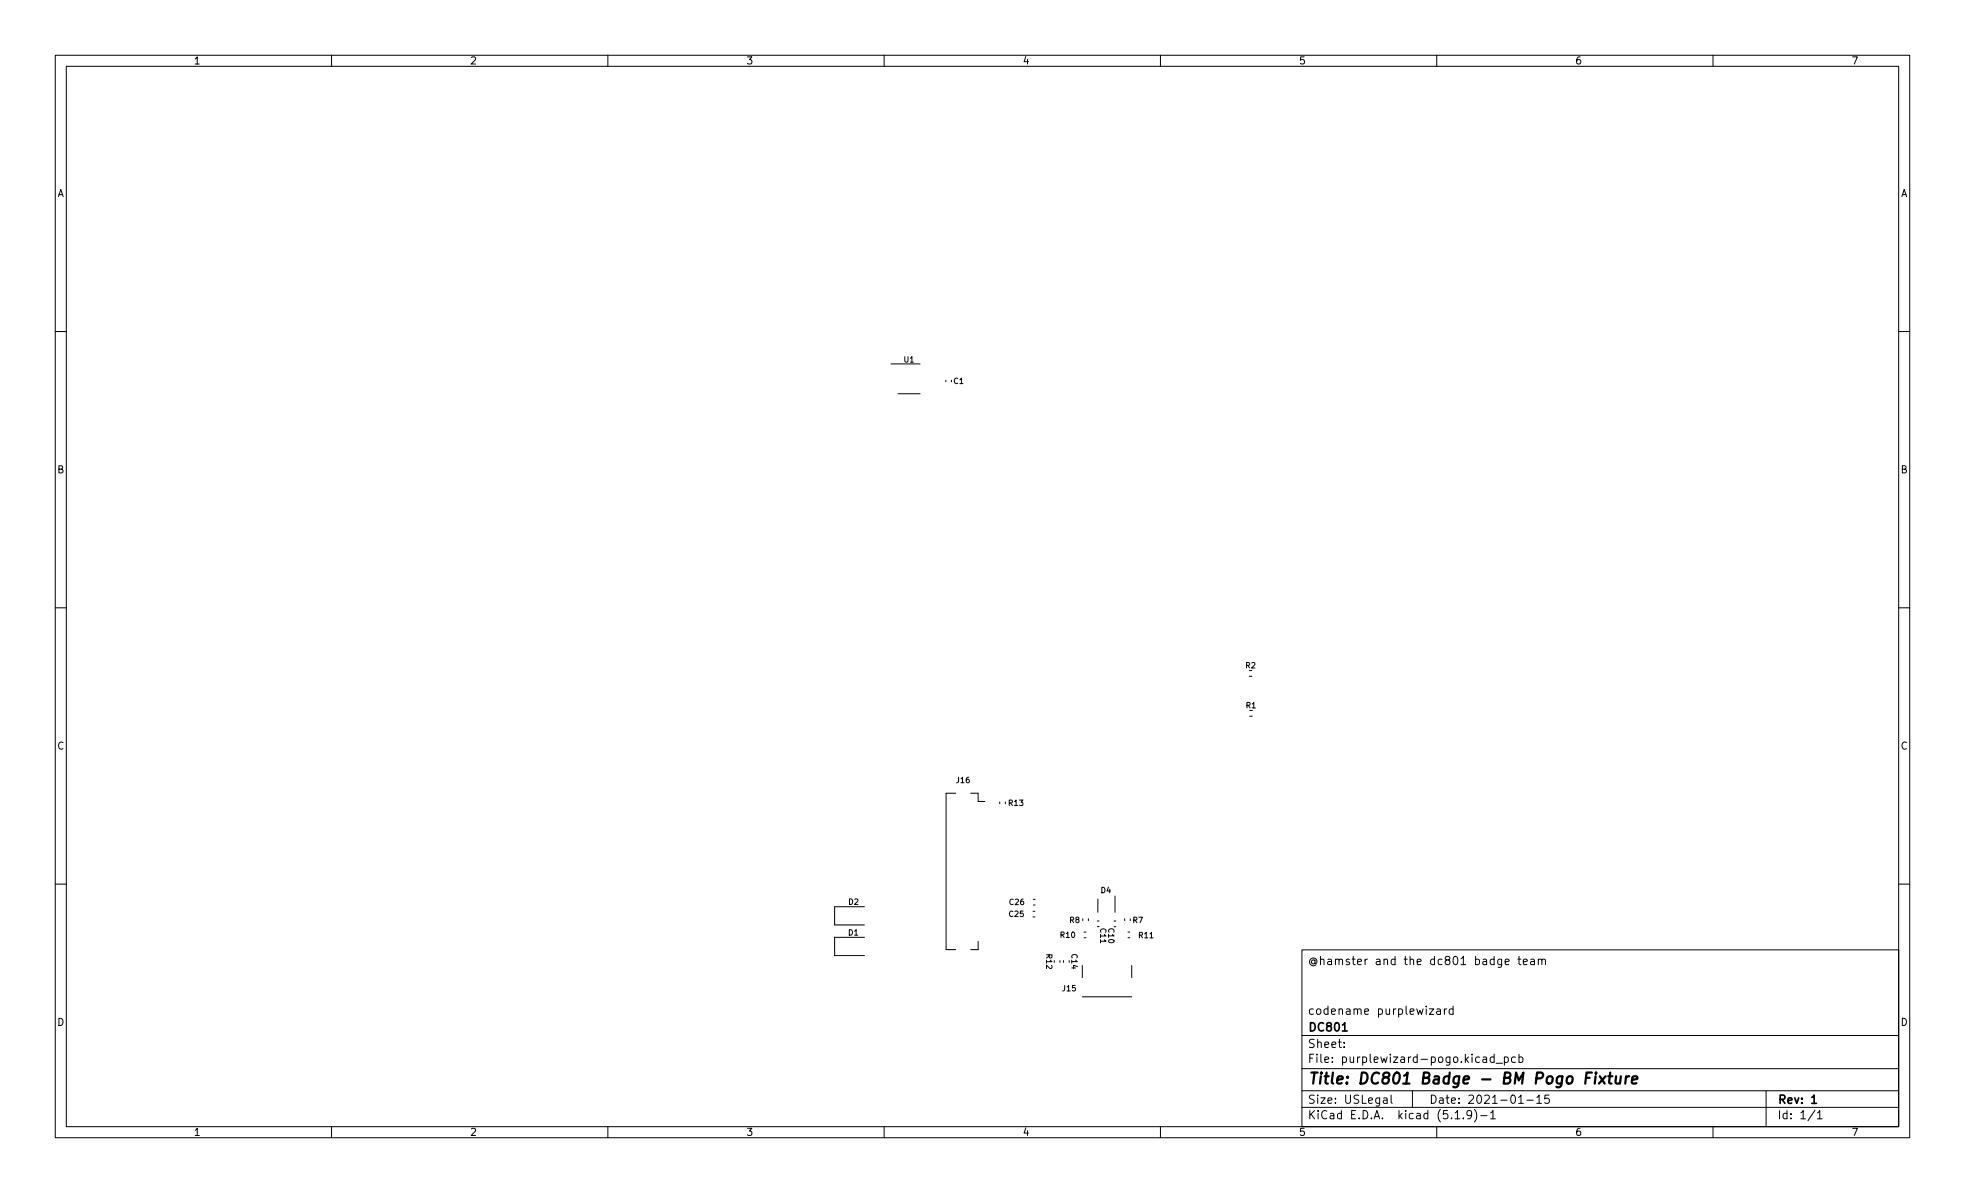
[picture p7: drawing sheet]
<svg xmlns="http://www.w3.org/2000/svg" width="356mm" height="216mm" viewBox="0 0 356 216" stroke-linecap="round" stroke-linejoin="round" font-family="sans-serif">
<g fill="none" stroke="#000" stroke-width=".18">
<path d="M10 10h335.6v195.9h-335.6zM12 12h331.6v191.9h-331.6zM60 10v2M110 10v2M160 10v2M210 10v2M260 10v2M310 10v2M10 60h2M343.6 60h2M161.2 65.9h5.3M162.5 71.3h4"/>
<path d="M171.2 68.8v.3M10 110h2M343.6 110h2M226.1 122.4h.5M226.2 129.6h.4M10 160h2M173 143.6h-1.8v28.3h1.8M175.7 143.6h1.3v1.4h1.2M180.9 145.1v.4M181.9 145.1v.4M343.6 160h2M156.4 164.1h-5.4v3.3h5.4"/>
<path d="M156.4 169.6h-5.4v3.3h5.4M177 170.4v1.5h-1.3M186.9 164.9h.4M186.9 165.9h.4M187 162.8h.3M187 163.8h.3M191.8 173.8v.4M192.5 173.8v.4M195.9 174.7v2.2M195.9 166.3v.3M196.2 169.7h.3M196.2 168.7h.3"/>
<path d="M197 166.3v.3M198.6 166.7h.3M198.6 167.7h.3M198.7 162.7v2.4M201.6 166.7h.3M201.8 162.2v2.9M203.5 166.3v.3M204.1 169.7h.4M204.1 168.7h.4M204.5 166.3v.3M204.8 174.7v2.2M235.6 171.9h108v32h-108z"/>
<path d="M272.4 174.1l.7-.2-.1-.3h-.4l-.2 .2 .1 .7h.5M274.7 173.6h.5M274.9 173.1v1.3l.3 .2M275.7 174.1l.7-.2-.1-.3h-.4l-.2 .2v.7h.6M277 173.6h.6l.1 1M277.7 173.9l-.5 .1a.29 .29 0 0 0-.2 .3 .29 .29 0 0 0 .2 .3l.5-.1M278.4 173.7l.2-.1h.4v1M278.4 173.6v1M279 173.8l.2-.2h.4l.1 1M195.9 180.4h8.9M235.6 197.4h108M235.6 193.4h108"/>
<path d="M235.6 187.4h108M243.2 189.4v.2M243.2 188.7v.1M250.4 198.7h.6v1M251 199l-.5 .1a.29 .29 0 0 0-.2 .3 .29 .29 0 0 0 .2 .3l.5-.1M251.7 198.2v1.3l.3 .2M255.6 197.4v3M258.7 182.6h.8l-.8 1h.8M260 182.6h.6l.1 1M260.7 182.9l-.5 .1a.29 .29 0 0 0-.2 .3 .29 .29 0 0 0 .2 .3l.5-.1M261.4 182.6v1M261.8 182.6h-.3l-.1 .3"/>
<path d="M263 182.6h-.5l-.3 .3v.4l.2 .2h.6M263 182.1v1.5M268.4 191.4h.6v.9M269 191.6l-.5 .1a.29 .29 0 0 0-.2 .3 .29 .29 0 0 0 .2 .3l.5-.1M270.4 191.4l-.4-.1-.3 .3v.4l.1 .2h.6M270.4 190.8v1.5M270.7 192.4h1.2M272.2 191.4l.5-.1 .3 .3v.4l-.2 .2h-.6M272.2 191.3v1.5M274.2 191.4l-.4-.1-.3 .3v.4l.2 .2h.5M274.8 199.7h.9M274.9 191.4l.4-.1 .3 .3v.4l-.1 .2h-.6"/>
<path d="M274.9 190.8v1.5M276.3 199.1h1.2M278.1 198.6l.4-.4v1.5M278.1 199.7h.9M280.3 198.2h-.7l-.1 .7 .2-.2 .5 .1 .2 .2-.1 .5-.2 .2-.6-.2M319.6 197.4v6.5M60 203.9v2M110 203.9v2M160 203.9v2M210 203.9v2M235.6 200.4h108M260 203.9v2"/>
<path d="M263.3 201.4l.4-.4v1.5M263.3 202.5h.9M264.8 202.3v.2M266.3 201.6l-.3 .3-.4-.1-.1-.2 .1-.6h.4l.2 .1a.99 .99 0 0 1-.3 1.4h-.3M266.8 200.8a1.72 1.72 0 0 1 0 2.2M268 201.9h1.1M269.7 201.4l.5-.4v1.5M269.7 202.5h.9M310 203.9v2M328.5 200.9l-1.3 1.9M328.9 201.4l.4-.4v1.5M328.9 202.5h.8"/>
</g>
<path d="M242.9 186.6h.9M327.9 198.6l.4-.4v1.5M327.9 199.7h.8" fill="none" stroke="#000" stroke-width=".3"/>
<g fill="none" stroke="#000" stroke-width=".4">
<path d="M287 195.1h.7M288.1 194.1h-1l-.2 2M288.8 194.8l-.2 1.3M288.8 194.1l-.1 .1 .1 .1 .1-.1-.1-.1v.2M289.5 194.8l.9 1.3M290.6 194.8l-1.3 1.3M291 194.8h.8M291.4 194.1l-.2 1.7 .1 .2 .3 .1M292.5 194.8l-.1 1.2a.57 .57 0 0 0 .8-.1M293.3 194.8l-.1 1.3M294.3 194.8l-.2 1.3M294.8 194.8l-.3 .1-.3 .3"/>
<path d="M295.3 195.4l1-.2v-.3l-.2-.1-.6 .1-.2 .9 .2 .3 .6-.1"/>
</g>
<text font-size="2.8" x="236.6" y="196.2">Title: DC801 Badge - BM Pogo Fixture</text>
<g font-size="2.1">
<text x="236.6" y="174.6">@hamster and the dc801 badge team</text>
<text x="236.6" y="183.6">codename purplewizard</text>
<text x="236.6" y="189.7">Sheet:</text>
<text x="236.6" y="186.7">DC801</text>
<text x="236.6" y="192.4">File: purplewizard-pogo.kicad_pcb</text>
<text x="236.6" y="202.5">KiCad E.D.A. kicad (5.1.9)-1</text>
<text x="236.6" y="199.7">Size: USLegal</text>
<text x="258.6" y="199.7">Date: 2021-01-15</text>
<text x="321.6" y="199.7">Rev: 1</text>
<text x="321.6" y="202.5">Id: 1/1</text>
</g>
<g font-size="1.8">
<text x="35" y="11.6">1</text>
<text x="85" y="11.6">2</text>
<text x="135" y="11.6">3</text>
<text x="185" y="11.6">4</text>
<text x="235" y="11.6">5</text>
<text x="285" y="11.6">6</text>
<text x="335" y="11.6">7</text>
<text x="10.3" y="35.6">A</text>
<text x="343.9" y="35.6">A</text>
<text x="10.3" y="85.7">B</text>
<text x="343.9" y="85.7">B</text>
<text x="10.3" y="135.6">C</text>
<text x="343.9" y="135.6">C</text>
<text x="10.3" y="185.7">D</text>
<text x="343.9" y="185.7">D</text>
<text x="35" y="205.6">1</text>
<text x="85" y="205.6">2</text>
<text x="135" y="205.6">3</text>
<text x="185" y="205.6">4</text>
<text x="235" y="205.6">5</text>
<text x="285" y="205.6">6</text>
<text x="335" y="205.6">7</text>
</g>
<g font-size="1.4">
<text x="163.6" y="65.6">U1</text>
<text x="172.6" y="69.5">C1</text>
<text x="225.4" y="120.9">R2</text>
<text x="225.5" y="128.2">R1</text>
<text x="173.1" y="141.7">J16</text>
<text x="182.6" y="145.8">R13</text>
<text x="199.2" y="161.6">D4</text>
<text x="153.6" y="163.7">D2</text>
<text x="182.7" y="165.9">C25</text>
<text x="182.7" y="163.8">C26</text>
<text x="193.6" y="167">R8</text>
<text x="205" y="167">R7</text>
<text x="153.5" y="169.3">D1</text>
<text x="189.3" y="172.7" transform="rotate(90 189.3 172.7)">R12</text>
<text x="191.9" y="169.7">R10</text>
<text x="193.9" y="172.7" transform="rotate(90 193.9 172.7)">C14</text>
<text x="199.1" y="168.1" transform="rotate(90 199.1 168.1)">C11</text>
<text x="200.6" y="168.1" transform="rotate(90 200.6 168.1)">C10</text>
<text x="206.1" y="169.8">R11</text>
<text x="192.3" y="179.4">J15</text>
</g>
</svg>
